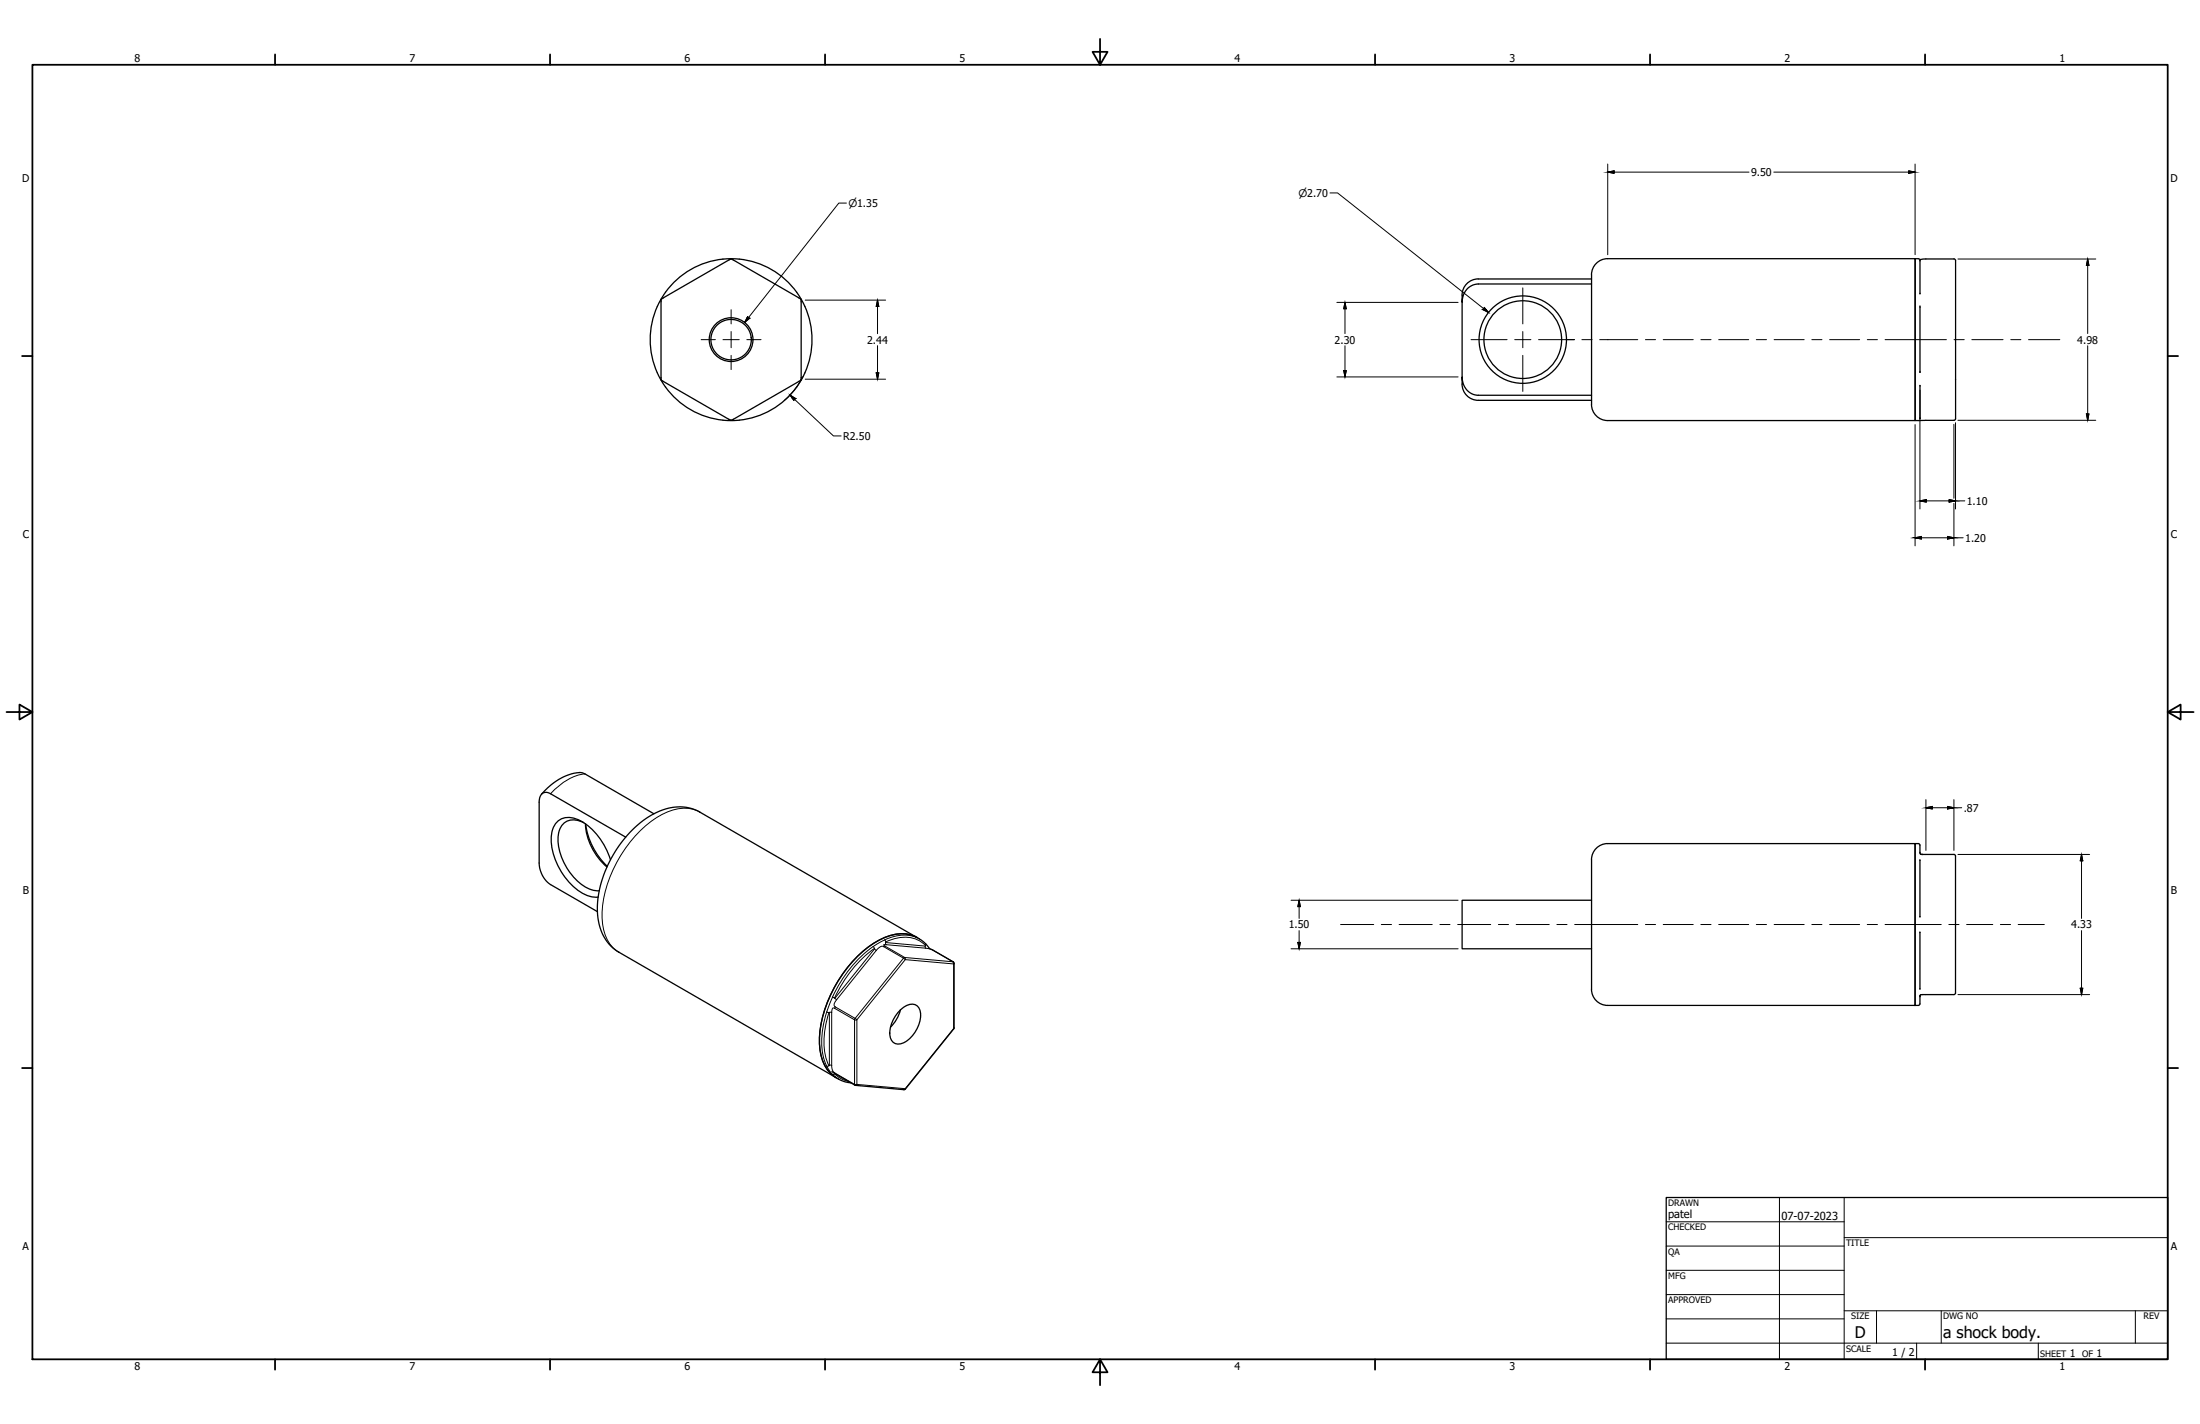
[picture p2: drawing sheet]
<svg xmlns="http://www.w3.org/2000/svg" width="864mm" height="559mm" viewBox="0 0 864 559" stroke-linecap="round" stroke-linejoin="round" font-family="sans-serif">
<!-- layer: Visible (ANSI) -->
<g fill="none" stroke="#000" stroke-width=".51">
<path d="M259.5 118.4h.1M259.5 117.8v31M259.8 117.2l-.3 .6M260.4 116.9h-.1M286.2 102h-.1M286.7 101.7h.6M286.7 101.7l-26.9 15.5M287.3 101.7l26.9 15.5M287.8 102h.1M313.6 116.9h.1M314.2 117.2l.3 .6M314.5 118.4h.1"/>
<path d="M314.5 117.8v31M574 118.6v29.3M580.3 109.5a6.4 6.4 0 0 0-6.4 6.3M580.3 109.5h44.5M624.8 111.4h-44.5a6.7 6.7 0 0 0-6.3 7.2v-2.8M626.6 103.4a6.2 6.2 0 0 1 4.5-1.9h120.7v63.5h-120.7a6.4 6.4 0 0 1-6.4-6.3v-50.8a6.3 6.3 0 0 1 1.9-4.5zM753.7 102.2v13.1M767 101.6l.7 .7-.1 62.3-.6 .4h-15.2v-63.5l2.1 .3 13.1-.2M258 120.3a31.7 31.7 0 0 0 3.2 31.6M258 120.3l.5-1.1a31.8 31.8 0 0 1 29.1-17.7 31.8 31.8 0 0 1 28.4 18.8M316 120.3a31.7 31.7 0 0 1-3.3 31.6M753.7 120.5v25.6"/>
<path d="M259.5 148.8l.3 .6M259.5 148.1v.1M259.8 149.4l26.9 15.5M260.3 149.6l.1 .1M261.2 151.9a31.7 31.7 0 0 0 51.5 0M313.6 149.6v.1M314.2 149.4l-26.9 15.5M314.5 148.8l-.3 .6M314.5 148.1v.1M573.9 150.7a6.4 6.4 0 0 0 6.4 6.4h44.5M574 150.7v-2.8a6.7 6.7 0 0 0 6.3 7.2h44.5M753.7 151.2v13.2"/>
<path d="M286.1 164.5l.1 .1M286.7 164.9h.6M287.9 164.5l-.1 .1M212.5 311.7a21.6 21.6 0 0 1 15.8-8.5l1.3 .5 27.1 15.6M229.2 322.8a6.2 6.2 0 0 0-9.7 3.1 20.6 20.6 0 0 0 5.4 18 13.5 13.5 0 0 0 10.3 5.6M229.8 323.3a24.3 24.3 0 0 0 8.4 16.9M229.9 323.3a27.9 27.9 0 0 0 8.5 16.7M239.6 337.4a25.9 25.9 0 0 0-12.9-15.9 6.9 6.9 0 0 0-10.2 6.1 25.7 25.7 0 0 0 14.1 23.8l2.1 .6h2.1M245.6 328.5l-29.5-17a2.8 2.8 0 0 0-3.2-.2 2.8 2.8 0 0 0-1.2 2.9l-.1 24.5a10.5 10.5 0 0 0 4.5 8.4l18.4 10.6M626.6 332.9a6.2 6.2 0 0 1 4.5-1.9h120.7v63.5h-120.7a6.4 6.4 0 0 1-6.4-6.3v-50.8a6.3 6.3 0 0 1 1.9-4.5zM753.7 337.5v22.3M753.7 334.9l.3 .3"/>
<path d="M753.7 335l-.1-3.6-.3-.3-1.5-.1v63.5h1.5l.3-.3 .1-3.6M754 335.2l.8 .1zM754.8 335.3h12.2M767 335.3l.6 .6v53.8M624.8 353.3h-50.8v19h50.8M753.7 359.8h.1M360 367.9a15.9 15.9 0 0 0-15.9 1.6 49.6 49.6 0 0 0-22.4 38.9 15.9 15.9 0 0 0 6.5 14.5M360 367.9l-85.3-49.2a18 18 0 0 0-17.9 .6 45.5 45.5 0 0 0-22.3 38.5 18 18 0 0 0 8.4 15.9l85.4 49.2M360 367.9a12.3 12.3 0 0 1 4.8 4.3M364.7 372.1l9.8 5.7-.1 25.9-19.4 23.9-19.3-1.7-9.1-5.5M753.7 365.8v22.3M753.7 365.8h.1"/>
<path d="M353.5 396.3a14.4 14.4 0 0 1-3.9 6.8M353.6 396.2a4.8 4.8 0 0 1 6.6-1.3 8 8 0 0 1-.3 8.9 10.1 10.1 0 0 1-7.4 5.9 4 4 0 0 1-3.2-5.4 14.1 14.1 0 0 1 4.3-8.1zM754 390.3l-.3 .3M767.6 389.6l-.6 .7-13 .1M328.3 422.9a12.3 12.3 0 0 0 5.8 2"/>
<circle cx="287" cy="133.3" r="8.6"/>
<circle cx="287" cy="133.3" r="7.9"/>
<circle cx="597.8" cy="133.3" r="17.2"/>
<circle cx="597.8" cy="133.3" r="15.3"/>
</g>
<g fill="#000">
<circle cx="753.7" cy="102.3" r=".25"/>
<circle cx="753.7" cy="120.4" r=".25"/>
<circle cx="753.7" cy="146.1" r=".25"/>
<circle cx="753.7" cy="164.3" r=".25"/>
</g>
<!-- layer: Centerline (ANSI) -->
<g fill="none" stroke="#000" stroke-width=".39">
<path d="M614.8 133.3h3.2M621 133.3h3.9M628 133.3h14.9M645.9 133.3h4M652.9 133.3h11.8M667.7 133.3h4M674.7 133.3h11.8M689.4 133.3h4M696.4 133.3h11.8M711.2 133.3h4M718.2 133.3h11.8M733 133.3h4"/>
<path d="M740 133.3h24.1M767 133.3h4M774 133.3h12.3M789.3 133.3h4M796.3 133.3h12.3M526.2 362.8h13M542.2 362.8h4M549.2 362.8h13M565.2 362.8h4M572.2 362.8h13M588.2 362.8h4M595.2 362.8h12.9"/>
<path d="M611.1 362.8h4M618.1 362.8h24.8M645.9 362.8h4M652.9 362.8h11.8M667.7 362.8h4M674.6 362.8h11.9M689.4 362.8h4M696.4 362.8h11.8M711.2 362.8h4M718.2 362.8h11.8M733 362.8h4M740 362.8h22"/>
<path d="M765 362.8h4M772 362.8h10.3M785.2 362.8h4M792.2 362.8h10.3"/>
</g>
<!-- layer: Center Mark (ANSI) -->
<path d="M597.8 113v14.1M275.2 133.3h5.6M283.8 133.3h6.4M287 121.5v5.6M287 130.1v6.4M287 139.5v5.5M293.2 133.3h5.5M577.4 133.3h14.2M594.6 133.3h6.3M597.8 130.1v6.4M597.8 139.4v14.2M603.9 133.3h14.2" fill="none" stroke="#000" stroke-width=".39"/>
<!-- layer: Visible Narrow (ANSI) -->
<g fill="none" stroke="#000" stroke-width=".39">
<path d="M229.6 303.7a21.7 21.7 0 0 0-13.5 7.8M274.7 318.6a15.9 15.9 0 0 0-15.9 1.6 49.6 49.6 0 0 0-22.5 38.9 15.9 15.9 0 0 0 6.6 14.6M343.2 372.2a48.9 48.9 0 0 0-15.6 19.4M343.3 372.4l.7 .6M343.3 372.4l-15.7 19.2M343.3 372.4l-.6-1a49.9 49.9 0 0 0-15.9 19.9M344 373l-15.9 19.7a1.51 1.51 0 0 0-.2 2.4M346.9 371.5a2.45 2.45 0 0 0-2.9 1.5M346.9 371.5l7.8 4.5M347.3 368.8l.3 1.1M347.3 368.8l-4.5 2.7M347.3 371.2l-.4-.5 16.5 1.4"/>
<path d="M347.3 371.2l7.8 4.5 19 1.7M347.4 371.2l-.5 .3M347.6 369.8l.3 .9M347.6 369.9l15.6 1.4M347.7 369.6a13.3 13.3 0 0 1 15.6 1.4M354.7 376l.6 .6M354.7 376l.4-.3 .2 .9M354.7 376l-19 23.6-7.8-4.5M355.3 376.6l19.1 1.7v25.3l-19.1 23.6M355.3 376.6l-18.9 23.6M360.9 368.4a14.7 14.7 0 0 0-13.6 .4M363.2 371.2l.2 .9"/>
<path d="M363.3 371l-.1 .3M363.3 370.3v.7M363.4 372.1l3 .8M366.3 372.9l.1 .1M366.4 372.9l7.7 4.5M374.1 377.4l.2 .9 .2-.3M374.1 377.4h.1M324.5 397.1a29.7 29.7 0 0 0 0 21.3M324.5 397.1l.9 .3M325.4 397.4a29.1 29.1 0 0 0 0 20.8M325.4 397.4l.2 20.7M325.6 397.3h.9"/>
<path d="M326.8 391.3l.8 .3M326.8 391.3l-2.3 5.8M327.7 395.7a.73 .73 0 0 0-.9 0 .73 .73 0 0 0-.3 .9v21.5M327.7 395.7l7.7 4.5M327.7 391.7l.7 .6M327.9 395.1l-.2 .6M324.5 418.4l2.3 3.2M325.4 418.2l-.9 .2M325.6 418h.9M325.6 418.1l-.2 .1M326.5 418.1v.1a3.1 3.1 0 0 0 1.2 2.8M335.4 400.2h.9"/>
<path d="M335.4 400.2v25.3l-7.7-4.5M336.3 400.2l-.6-.6-.3 .6M336.4 400.2v25.3M374.5 403.3l-.1 .4M326.8 421.6l2.3 1.8M327.6 421.4a10.5 10.5 0 0 0 5.4 2.9M327.6 421.4l-.8 .2M327.6 421.2v.2M327.7 421l.1 .3M336.3 425.5l-.5 .4M336.3 425.5h-.9l.2 .3M336.4 425.5l18.9 1.7"/>
<path d="M355.3 427.2l-.5 .4M355.3 427.2l.1 .2"/>
</g>
<!-- layer: Border (ANSI) -->
<g fill="none" stroke="#000" stroke-width=".7">
<path d="M431.8 15.3v10.1l-2.9-5.1h5.9l-3 5.1M12.7 25.4h838.2v508h-838.2zM108 21.4v4M215.9 21.4v4M323.9 21.4v4M539.8 21.4v4M647.7 21.4v4M755.7 21.4v4M8.7 139.7h4M850.9 139.7h4.1M2.6 279.4h10.1l-5.1-2.9v5.9l5.1-3M850.9 279.4l5.1 3v-5.9l-5.1 2.9h10.2"/>
<path d="M8.7 419.1h4M850.9 419.1h4.1M108 533.4v4.1M215.9 533.4v4.1M323.9 533.4v4.1M431.8 533.4l3 5.1h-5.9l2.9-5.1v10.2M539.8 533.4v4.1M647.7 533.4v4.1M755.7 533.4v4.1"/>
</g>
<!-- layer: Title (ANSI) -->
<g fill="none" stroke="#000" stroke-width=".39">
<path d="M654.1 479.4h69.8M698.5 469.9v63.5M723.9 469.9v63.5M654.1 489h69.8M654.1 498.5h69.8M723.9 485.7h127M654.1 508h69.8M654.1 517.5h69.8M723.9 514.4h127M736.6 514.4v12.7M762 514.4v12.7M838.2 514.4v12.7"/>
<path d="M654.1 527.1h196.8M752.4 527.1v6.3M800.1 527.1v6.3"/>
</g>
<path d="M654.1 469.9h196.8v63.5h-196.8z" fill="none" stroke="#000" stroke-width=".51"/>
<!-- layer: Dimension (ANSI) -->
<g fill="none" stroke="#000" stroke-width=".39">
<path d="M332.3 79.7h-3l-37 46.9M522.1 75.7h3l59.2 46.9M631.1 67.5l2.5-.5v1zM631.1 67.5h55.5M631.1 64.4v35.5M696.3 67.5h55.5M749.3 67l2.5 .5-2.5 .5zM751.8 64.4v35.5M316.1 117.8h31.5M344.5 117.8l.5 2.5h-1zM344.5 117.8v13.1M524.8 118.7h47.6"/>
<path d="M528 118.7l.5 2.5h-1zM528 118.7v12.2M768.6 101.6h54.1M819.5 101.6l.5 2.5h-1zM819.5 101.6v29.3M293.5 124.3l.7 .6-1.9 1.7zM344.5 135.6v13.2M528 135.7v12.2M582.7 120.7l1.6 1.9-2.2-1.1zM819.5 135.7v29.2M310.1 155l2.2 1.4-.7 .7zM310.1 155l17.1 16.1h3"/>
<path d="M315.3 147.7a31.7 31.7 0 0 1-7.5 9.5M316.1 148.8h31.5M344 146.3h1l-.5 2.5zM524.8 147.9h47.6M527.5 145.4h1l-.5 2.5zM753.7 153.1v46.6M751.8 166.6v47.6M767 166.5v29M767.6 165.9v33.8M768.6 164.9h54.1M819 162.4h1l-.5 2.5zM753.7 196.6l2.5-.6v1z"/>
<path d="M753.7 196.6h17.6M765.1 196l2.5 .6-2.5 .4zM767 197.5v16.7M751.8 211l2.5-.5v1zM751.8 211h18.8M764.5 210.5l2.5 .5-2.5 .5zM756 317l2.5-.5v1zM756 317h14.1M756 313.8v19.9M764.5 316.5l2.5 .5-2.5 .5zM767 313.8v19.9M768.6 335.3h51.7"/>
<path d="M817.1 335.3l.5 2.5h-1zM817.1 335.3v25.1M506.8 353.3h65.6M510 353.3l.5 2.5h-1zM510 353.3v7.1M506.8 372.3h65.6M509.5 369.8h1l-.5 2.5zM510 365.2v7.1M817.1 365.2v25.1M768.6 390.3h51.7M816.6 387.8h1l-.5 2.5z"/>
</g>
<g fill="#000" stroke="#000" stroke-width=".39">
<path d="M344.5 117.8l.5 2.5h-1zM528 118.7l.5 2.5h-1zM819.5 101.6l.5 2.5h-1zM344 146.3h1l-.5 2.5zM527.5 145.4h1l-.5 2.5zM819 162.4h1l-.5 2.5zM817.1 335.3l.5 2.5h-1zM510 353.3l.5 2.5h-1zM509.5 369.8h1l-.5 2.5zM816.6 387.8h1l-.5 2.5z"/>
<path d="M631.1 67.5l2.5-.5v.5zM631.1 67.5l2.5 .5v-.5z"/>
<path d="M749.3 67l2.5 .5h-2.5zM749.3 67.5v.5l2.5-.5z"/>
<path d="M293.5 124.3l.7 .6h-1.1zM293.1 124.9l-.8 1.7 1.9-1.7z"/>
<path d="M582.7 120.7l.7 .8h-1.3zM582.1 121.5l2.2 1.1-.9-1.1z"/>
<path d="M310.1 155l2.2 1.4h-1.2zM311.1 156.4l.5 .7 .7-.7z"/>
<path d="M753.7 196.6l2.5-.6v.6zM753.7 196.6l2.5 .4v-.4z"/>
<path d="M765.1 196l2.5 .6h-2.5zM765.1 196.6v.4l2.5-.4z"/>
<path d="M751.8 211l2.5-.5v.5zM751.8 211l2.5 .5v-.5z"/>
<path d="M764.5 210.5l2.5 .5h-2.5zM764.5 211v.5l2.5-.5z"/>
<path d="M756 317l2.5-.5v.5zM756 317l2.5 .5v-.5z"/>
<path d="M764.5 316.5l2.5 .5h-2.5zM764.5 317v.5l2.5-.5z"/>
</g>
<g font-size="6.3">
<text x="728.1" y="524.9">D</text>
<text x="762.8" y="525">a shock body.</text>
</g>
<g font-size="4.4">
<text x="654.8" y="477.8">patel</text>
<text x="699.3" y="478.6">07-07-2023</text>
</g>
<g font-size="4.2">
<text x="52.9" y="24.4">8</text>
<text x="160.8" y="24.4">7</text>
<text x="268.8" y="24.4">6</text>
<text x="376.7" y="24.4">5</text>
<text x="484.7" y="24.4">4</text>
<text x="592.6" y="24.4">3</text>
<text x="700.5" y="24.4">2</text>
<text x="808.5" y="24.4">1</text>
<text x="8.8" y="71.4">D</text>
<text x="687.4" y="69.1">9.50</text>
<text x="852" y="71.4">D</text>
<text x="340.4" y="134.9">2.44</text>
<text x="523.9" y="134.8">2.30</text>
<text x="815.4" y="134.8">4.98</text>
<text x="331" y="172.6">R2.50</text>
<text x="772.1" y="198.1">1.10</text>
<text x="8.9" y="211.1">C</text>
<text x="771.4" y="212.6">1.20</text>
<text x="852.2" y="211.1">C</text>
<text x="770.8" y="318.5">.87</text>
<text x="9" y="350.8">B</text>
<text x="852.2" y="350.8">B</text>
<text x="505.9" y="364.3">1.50</text>
<text x="813" y="364.3">4.33</text>
<text x="8.9" y="490.5">A</text>
<text x="852.1" y="490.5">A</text>
<text x="742.8" y="532">1 / 2</text>
<text x="812.5" y="532.6">1</text>
<text x="823" y="532.6">1</text>
<text x="52.9" y="537.5">8</text>
<text x="160.8" y="537.5">7</text>
<text x="268.8" y="537.5">6</text>
<text x="376.7" y="537.5">5</text>
<text x="484.7" y="537.5">4</text>
<text x="592.6" y="537.5">3</text>
<text x="700.5" y="537.5">2</text>
<text x="808.5" y="537.5">1</text>
</g>
<g font-size="4.1">
<text x="509.7" y="77.3">⌀2.70</text>
<text x="333" y="81.3">⌀1.35</text>
</g>
<g font-size="3.5">
<text x="654.8" y="473.2">DRAWN</text>
<text x="654.8" y="482.8">CHECKED</text>
<text x="724.7" y="489">TITLE</text>
<text x="654.8" y="492.3">QA</text>
<text x="654.8" y="501.8">MFG</text>
<text x="654.8" y="511.4">APPROVED</text>
<text x="726.7" y="517.7">SIZE</text>
<text x="762.8" y="517.7">DWG NO</text>
<text x="841.4" y="517.7">REV</text>
<text x="724.7" y="530.4">SCALE</text>
<text x="800.9" y="532.6">SHEET</text>
<text x="817.4" y="532.6">OF</text>
</g>
</svg>
